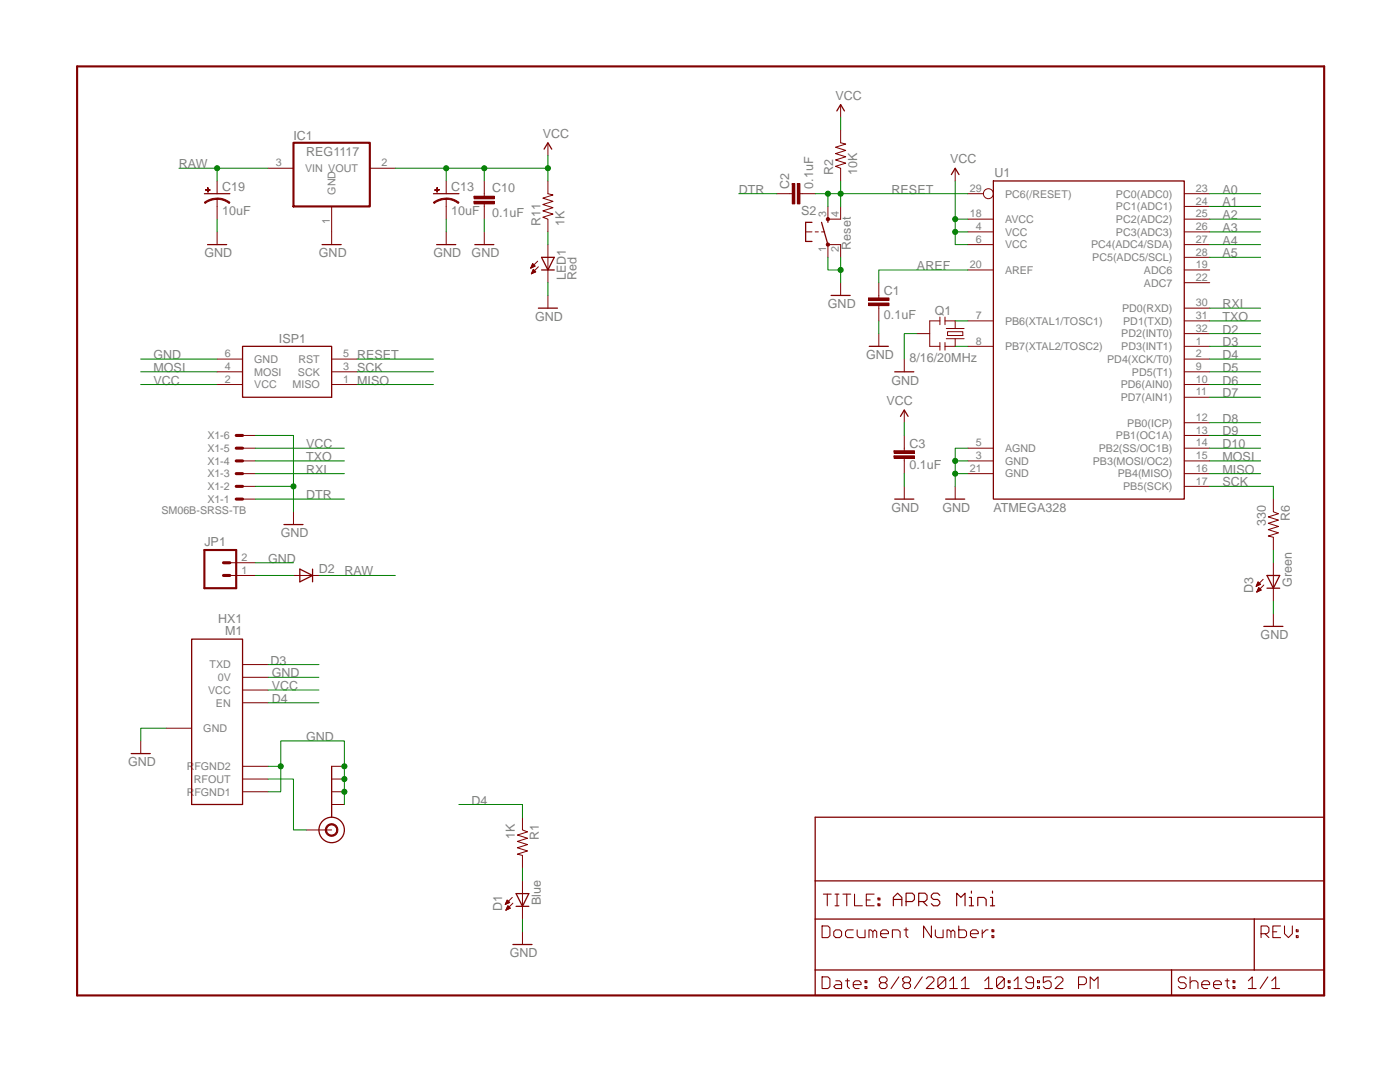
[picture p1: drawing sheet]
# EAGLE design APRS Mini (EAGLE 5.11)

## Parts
C1  0.1uF  CAP0402-CAP  [0402-CAP]
C2  0.1uF  CAP0402-CAP  [0402-CAP]
C3  0.1uF  CAP0402-CAP  [0402-CAP]
C10  0.1uF  CAP0402-CAP  [0402-CAP]
C13  10uF  CAP_POL1206  [EIA3216]
C19  10uF  CAP_POL1206  [EIA3216]
D1  Blue  LED0603  [LED-0603]
D2  DIODESOD  [SOD-323]
D3  Green  LED0603  [LED-0603]
IC1  REG1117  [SOT223]
ISP1  AVRISP-6  [AVRISP]
J$1  SMA_EDGE  [SMA-EDGE]
JP1  M02  [1X02-THIN]
LED1  Red  LED0603  [LED-0603]
M1  HX1  [HX1]
Q1  8/16/20MHz  RESONATORSMD  [RESONATOR-SMD]
R1  1K  RESISTOR0402-RES  [0402-RES]
R2  10K  RESISTOR0402-RES  [0402-RES]
R6  330  RESISTOR0402-RES  [0402-RES]
R11  1K  RESISTOR0402-RES  [0402-RES]
S2  Reset  TAC_SWITCHSMD  [TACTILE_SWITCH_SMD]
U1  ATMEGA328  ATMEGA168  [TQFP32-08]
X1  SM06B-SRSS-TB  [SM06B-SRSS-TB]

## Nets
A0: U1.23(PC0(ADC0))
A1: U1.24(PC1(ADC1))
A2: U1.25(PC2(ADC2))
A3: U1.26(PC3(ADC3))
A4: U1.27(PC4(ADC4/SDA))
A5: U1.28(PC5(ADC5/SCL))
AREF: C1.2 U1.20(AREF)
D2: U1.32(PD2(INT0))
D3: M1.TXD U1.1(PD3(INT1))
D4: M1.EN R1.1 U1.2(PD4(XCK/T0))
D5: U1.9(PD5(T1))
D6: U1.10(PD6(AIN0))
D7: U1.11(PD7(AIN1))
D8: U1.12(PB0(ICP))
D9: U1.13(PB1(OC1A))
D10: U1.14(PB2(SS/OC1B))
DTR: C2.2 X1.1
GND [vcc]: C1.1 C3.1 C10.2 C13.C(-) C19.C(-) D1.C D3.C IC1.1(GND) ISP1.6(GND) J$1.GND@0(GND) J$1.GND@1(GND) J$1.GND@2(GND) J$1.GND@3(GND) JP1.2 LED1.C M1.0V M1.GND M1.RFGND1 M1.RFGND2 Q1.2 S2.1 S2.2 U1.3(GND) U1.5(AGND) U1.21(GND) X1.2 X1.6
MISO: ISP1.1(MISO) U1.16(PB4(MISO))
MOSI: ISP1.4(MOSI) U1.15(PB3(MOSI/OC2))
N$1: Q1.1 U1.8(PB7(XTAL2/TOSC2))
N$2: Q1.3 U1.7(PB6(XTAL1/TOSC1))
N$3: D1.A R1.2
N$5: J$1.SIG(SIGNAL) M1.RFOUT
N$7: D3.A R6.2
N$8: D2.2(A) JP1.1
N$38: LED1.A R11.1
RAW [vcc]: C19.A(+) D2.1(C) IC1.3(VIN)
RESET: C2.1 ISP1.5(RST) R2.1 S2.3 S2.4 U1.29(PC6(/RESET))
RXI: U1.30(PD0(RXD)) X1.3
SCK: ISP1.3(SCK) R6.1 U1.17(PB5(SCK))
TXO: U1.31(PD1(TXD)) X1.4
VCC: C3.2 C10.1 C13.A(+) IC1.2(VOUT) ISP1.2(VCC) M1.VCC R2.2 R11.2 U1.4(VCC) U1.6(VCC) U1.18(AVCC) X1.5
Unconnected: U1.19(ADC6) U1.22(ADC7)
